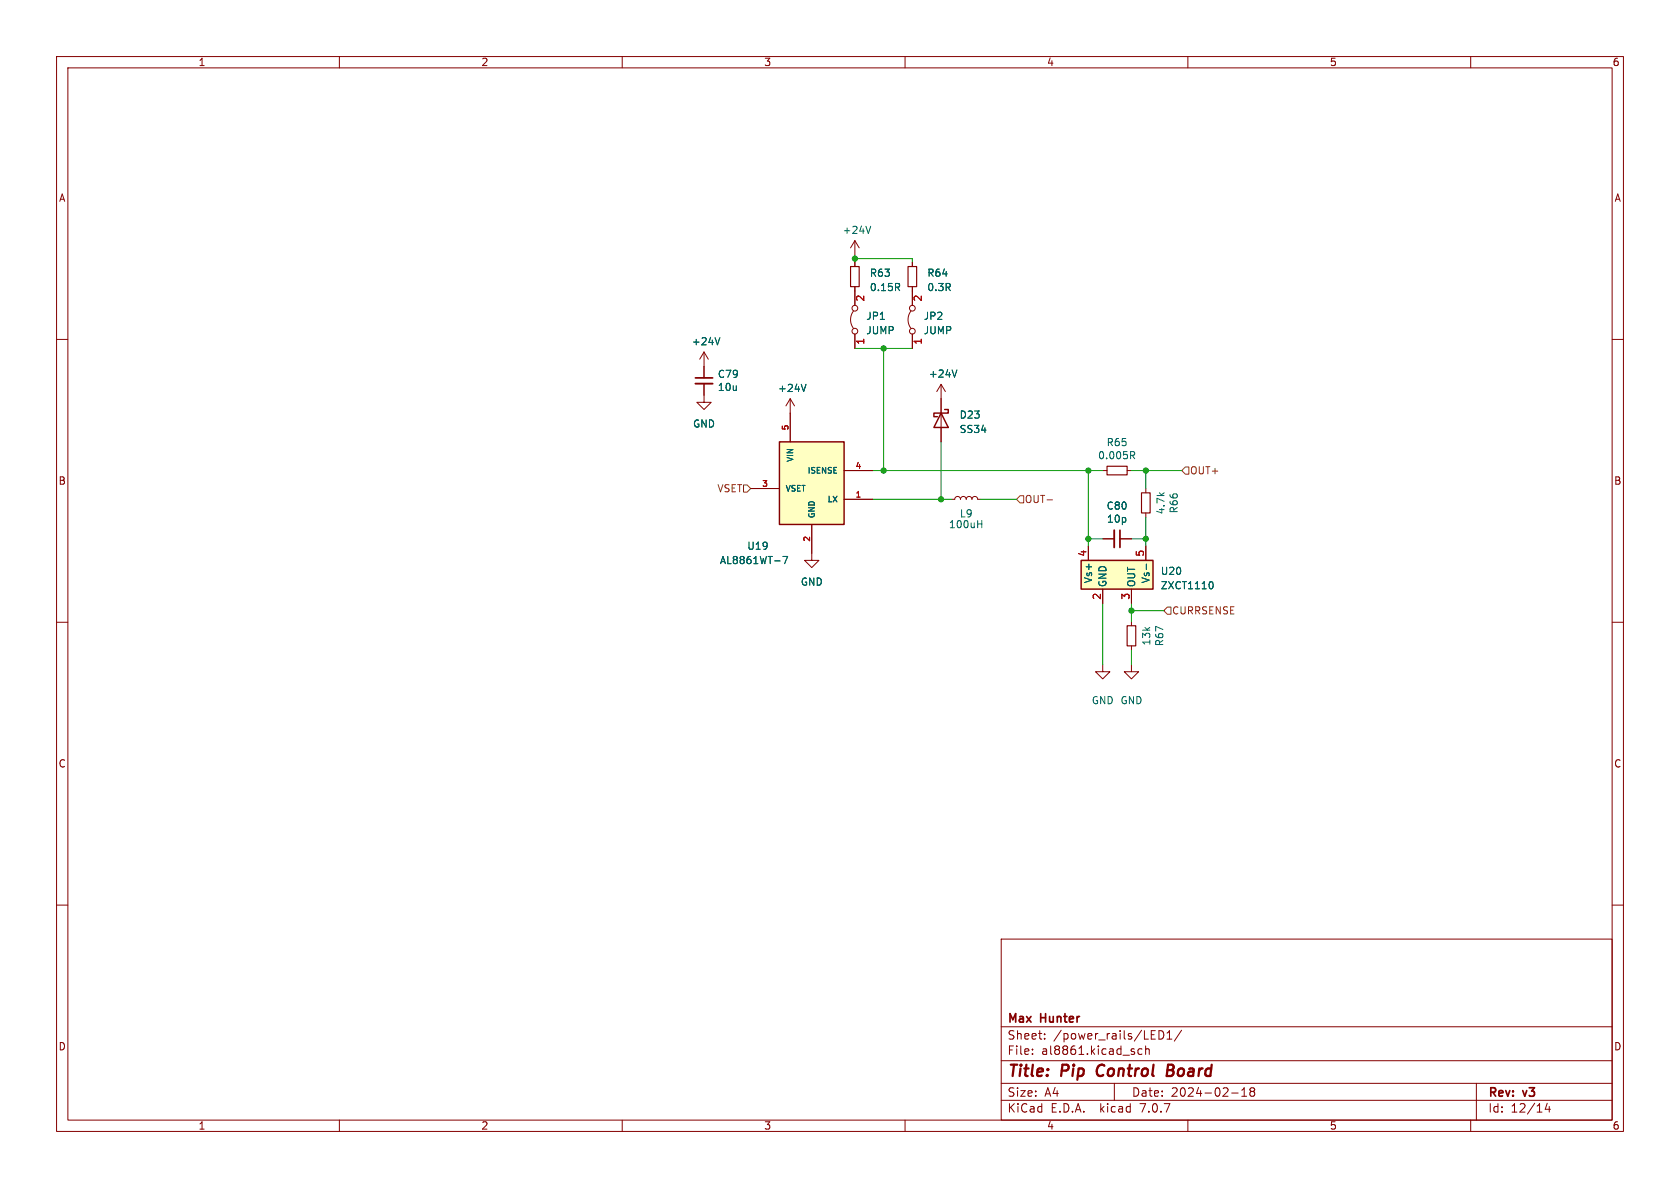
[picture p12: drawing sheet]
<svg xmlns="http://www.w3.org/2000/svg" width="297mm" height="210mm" viewBox="0 0 297 210" stroke-linecap="round" stroke-linejoin="round" font-family="sans-serif">
<g fill="none" stroke="#840000" stroke-width=".18">
<path d="M10 10h277v190h-277zM12 12h273v186h-273zM60 10v2M110 10v2M160 10v2M210 10v2M260 10v2M10 60h2M150.9 55a2.54 2.54 0 0 0 0 3M151.1 42.5l-.7 1.3M151.1 42.5v2.6M151.1 46.4v.7"/>
<path d="M151.1 50.7v3.3M151.1 59.1v2.5M151.1 42.5l.8 1.3M161 55a2.54 2.54 0 0 0 0 3M161.3 46.4v.7M161.3 50.7v3.3M161.3 59.1v2.5M285 60h2M124.5 67.8v3.3h1.2l-1.2 1.3-1.3-1.3h1.3M124.5 62.2v4.6M124.5 62.2l-.8 1.3M124.5 62.2l.7 1.3"/>
<path d="M139.7 70.5l-.8 1.3M139.7 70.5v7.6M139.7 70.5l.8 1.3M166.4 67.9v10.2M166.4 67.9l-.8 1.3M166.4 67.9l.7 1.3M132.7 86.4h5.1M143.5 92.7v6.4h1.3l-1.3 1.2-1.3-1.2h1.3M149.2 88.3h5.1M149.2 83.2h5.1M168.3 88.3h.5l.1-.4 .4-.1 .4 .1 .1 .4 .2-.4 .3-.1 .4 .1 .1 .4 .2-.4 .3-.1 .4 .1 .1 .4 .2-.4 .4-.1 .3 .1 .1 .4h.6M192.4 96.5v2.6"/>
<path d="M194.9 83.2h.8M194.9 95.3h2.1M198 95.3h2M199.3 83.2h.7M202.6 86.4v.7M202.6 90.7v.7M202.6 96.5v2.6M10 110h2M194.9 117.5v1.2h1.3l-1.3 1.3-1.2-1.3h1.2M194.9 104.1v2.6M200 117.5v1.2h1.3l-1.3 1.3-1.2-1.3h1.2M200 104.1v2.6"/>
<path d="M200 109.9v.7M200 114.2v.7M285 110h2M10 160h2M285 160h2M177 166h108v32h-108zM60 198v2M110 198v2M160 198v2M177 194.5h108M177 191.5h108M177 187.5h108"/>
<path d="M177 181.5h108M182.5 186.3v.1M182.5 185.5v.1M184.7 183.6v.1M184.7 182.8v.1M197 191.5v3M201.9 185.5l-.4-.1-.3 .3v.4l.1 .2h.6M202.5 185.5l.2-.1 .4 .1 .1 .9M202.5 184.9v1.5M204.9 182.2a.76 .76 0 0 1 .9 .7 .76 .76 0 0 1-.9 .8zM206.3 183.7h.9M206.3 182.6l.4-.4v1.5"/>
<path d="M208.9 182.1l-1.3 2M210 198v2M217.7 193.2h1.2M219.5 193.8h.9M219.5 192.7l.5-.4v1.5M221.2 192.9l-.2 .3v.3l.2 .3 .5-.1 .1-.2-.1-.4-.2-.2M221.2 192.9l-.2-.2 .2-.4 .5 .1 .1 .2-.3 .3M221.2 192.9h.3M260 198v2M261 191.5v6.5M273.5 195l-.3 1.1h.9M273.9 195.6v1"/>
<circle cx="151.1" cy="58.5" r=".51"/>
<circle cx="151.1" cy="54.5" r=".51"/>
<circle cx="161.3" cy="58.5" r=".51"/>
<circle cx="161.3" cy="54.5" r=".51"/>
</g>
<path d="M194.2 188.5a1.27 1.27 0 0 0 0 1.6M206.4 189.2h.7M207.1 189.2l.2 .1M207.2 188.2h-.7l-.2 2 .9-.1M207.3 189.1l-.2 .1" fill="none" stroke="#840000" stroke-width=".4"/>
<g fill="none" stroke="#006464" stroke-width=".18">
<path d="M127.3 59.7l-.5 1.3M153.9 40l-.4 1.3M158.6 50.8l.4 .6M158.9 50.2l.1 .2-.1 .3M142.5 67.9l-.4 1.3M169.2 65.4l-.5 1.3M199.9 79.8h.5l.2 .3-.1 .3-.6 .1M138.4 98.4h.8l-.5 1.2M172.8 92.6h.8M173.6 92v1.3M200.2 80.5l.4 .6M202.7 99.7v1"/>
<path d="M214.2 102.8a.79 .79 0 0 1 0 1.3"/>
</g>
<path d="M122.9 67.8h3.1M197 93.7v3.1" fill="none" stroke="#840000" stroke-width=".33"/>
<path d="M122.9 66.8h3.1M198 93.7v3.1" fill="none" stroke="#840000" stroke-width=".3"/>
<path d="M150.4 47.1h1.5v3.6h-1.5zM160.5 47.1h1.6v3.6h-1.6zM195.7 82.4h3.6v1.5h-3.6zM201.8 87.1h1.5v3.6h-1.5zM199.3 110.6h1.5v3.6h-1.5z" fill="none" stroke="#840000" stroke-width=".2"/>
<g fill="#ffffc2" stroke="#ffffc2" stroke-width=".18">
<path d="M137.8 78.1h11.4v14.6h-11.4z"/>
<path d="M191.1 99.1h12.7v5h-12.7z"/>
</g>
<path d="M137.8 78.1h11.4v14.6h-11.4zM166.4 73l1.2 2.6h-2.5zM167 72.4h.6v.6h-2.5v.7h.6M191.1 99.1h12.7v5h-12.7z" fill="none" stroke="#840000" stroke-width=".25"/>
<path d="M131.4 85.7h.7l.6 .7-.6 .6h-.7zM180.3 87.6h.7v1.3h-.7l-.6-.6zM185.1 88.4h1M209.5 82.6h.7v1.2h-.7l-.6-.6zM206.4 107.3h.6v1.3h-.6l-.7-.6z" fill="none" stroke="#725600" stroke-width=".18"/>
<g fill="none" stroke="#009600" stroke-width=".18">
<path d="M151.1 45.7h10.2v.7M151.1 45.1v1.3M151.1 61.6h10.2M156.2 61.6v21.6M166.4 78.1v10.2M154.3 83.2h40.6M154.3 88.3h14M173.4 88.3h6.3M192.4 95.3h2.5M192.4 83.2v13.3M200 83.2h8.9M200 95.3h2.6"/>
<path d="M202.6 83.2v3.2M202.6 91.4v5.1M194.9 106.7v10.8M200 106.7v3.2M200 114.9v2.6M200 108h5.7"/>
</g>
<g fill="#009600" stroke="#009600" stroke-width=".18">
<circle cx="202.6" cy="83.2" r=".46"/>
<circle cx="202.6" cy="95.3" r=".46"/>
<circle cx="192.4" cy="95.3" r=".46"/>
<circle cx="192.4" cy="83.2" r=".46"/>
<circle cx="200" cy="108" r=".46"/>
<circle cx="156.2" cy="61.6" r=".46"/>
<circle cx="151.1" cy="45.7" r=".46"/>
<circle cx="166.4" cy="88.3" r=".46"/>
<circle cx="156.2" cy="83.2" r=".46"/>
</g>
<g font-size="2.8" fill="#840000">
<text x="178" y="190.9">Title:</text>
<text x="187.7" y="190.9">Pip</text>
<text x="194.7" y="190.9">Control</text>
<text x="207.9" y="190.9">Board</text>
</g>
<g font-size="2.1" fill="#840000">
<text x="178" y="184">Sheet:</text>
<text x="178" y="181.2">Max</text>
<text x="184" y="181.2">Hunter</text>
<text x="186.2" y="184">/power_rails/LED1/</text>
<text x="178" y="186.7">File:</text>
<text x="184.1" y="186.7">al8861.kicad_sch</text>
<text x="178" y="196.9">KiCad</text>
<text x="178" y="194.1">Size:</text>
<text x="184.7" y="194.1">A4</text>
<text x="185.7" y="196.9">E.D.A.</text>
<text x="194.6" y="196.9">kicad</text>
<text x="200" y="194.1">Date:</text>
<text x="201.8" y="196.9">7.0.7</text>
<text x="207" y="194.1">2024-02-18</text>
<text x="263" y="194.3">Rev:</text>
<text x="263" y="196.9">Id:</text>
<text x="267.1" y="196.9">12/14</text>
<text x="269.4" y="194.3">v3</text>
</g>
<g font-size="1.8" fill="#840000">
<text x="35" y="11.9">1</text>
<text x="85" y="11.9">2</text>
<text x="135" y="11.9">3</text>
<text x="185" y="11.9">4</text>
<text x="235" y="11.9">5</text>
<text x="285" y="11.9">6</text>
<text x="10.3" y="35.9">A</text>
<text x="285.3" y="35.9">A</text>
<text x="10.3" y="85.9">B</text>
<text x="285.3" y="85.9">B</text>
<text x="10.3" y="135.9">C</text>
<text x="285.3" y="135.9">C</text>
<text x="10.3" y="185.9">D</text>
<text x="285.3" y="185.9">D</text>
<text x="35" y="199.9">1</text>
<text x="85" y="199.9">2</text>
<text x="135" y="199.9">3</text>
<text x="185" y="199.9">4</text>
<text x="235" y="199.9">5</text>
<text x="285" y="199.9">6</text>
</g>
<g font-size="1.8" fill="#006464">
<text x="148.9" y="41.6">+24V</text>
<text x="153.7" y="51.7">0.15R</text>
<text x="153.7" y="49.1">R63</text>
<text x="163.8" y="49.1">R64</text>
<text x="163.8" y="51.7">0.3R</text>
<text x="153" y="56.7">JP1</text>
<text x="153" y="59.3">JUMP</text>
<text x="163.2" y="56.7">JP2</text>
<text x="163.2" y="59.3">JUMP</text>
<text x="122.2" y="61.2">+24V</text>
<text x="126.8" y="67">C79</text>
<text x="126.8" y="69.3">10u</text>
<text x="137.4" y="69.5">+24V</text>
<text x="164.1" y="67">+24V</text>
<text x="122.4" y="75.8">GND</text>
<text x="169.6" y="74.2">D23</text>
<text x="169.6" y="76.7">SS34</text>
<text x="194" y="81.4">0.005R</text>
<text x="195.5" y="79.1">R65</text>
<text x="167.7" y="93.6">100uH</text>
<text x="169.6" y="91.7">L9</text>
<text x="195.5" y="90.3">C80</text>
<text x="195.6" y="92.6">10p</text>
<text x="206.1" y="91" transform="rotate(-90 206.1 91)">4.7k</text>
<text x="208.4" y="90.8" transform="rotate(-90 208.4 90.8)">R66</text>
<text x="127.2" y="99.9">AL8861WT-7</text>
<text x="132" y="97.4">U19</text>
<text x="205.1" y="101.8">U20</text>
<text x="141.5" y="103.7">GND</text>
<text x="193.3" y="103.2" transform="rotate(-90 193.3 103.2)">Vs+</text>
<text x="195.8" y="103.9" transform="rotate(-90 195.8 103.9)">GND</text>
<text x="200.9" y="103.9" transform="rotate(-90 200.9 103.9)">OUT</text>
<text x="203.4" y="103.2" transform="rotate(-90 203.4 103.2)">Vs-</text>
<text x="205.1" y="104.4">ZXCT1110</text>
<text x="203.6" y="114.2" transform="rotate(-90 203.6 114.2)">13k</text>
<text x="205.9" y="114.3" transform="rotate(-90 205.9 114.3)">R67</text>
<text x="192.9" y="124.7">GND GND</text>
</g>
<g font-size="1.8" fill="#a90000">
<text x="153.1" y="53.4" transform="rotate(-90 153.1 53.4)">2</text>
<text x="163.3" y="53.4" transform="rotate(-90 163.3 53.4)">2</text>
<text x="153.1" y="61" transform="rotate(-90 153.1 61)">1</text>
<text x="163.3" y="61" transform="rotate(-90 163.3 61)">1</text>
<text x="192.2" y="98.5" transform="rotate(-90 192.2 98.5)">4</text>
<text x="202.3" y="98.5" transform="rotate(-90 202.3 98.5)">5</text>
<text x="194.7" y="106.1" transform="rotate(-90 194.7 106.1)">2</text>
<text x="199.8" y="106.1" transform="rotate(-90 199.8 106.1)">3</text>
</g>
<g font-size="1.8" fill="#725600">
<text x="126.7" y="87.2">VSET</text>
<text x="181.1" y="89.1">OUT-</text>
<text x="210.3" y="84">OUT+</text>
<text x="207.1" y="108.8">CURRSENSE</text>
</g>
<g font-size="1.4" fill="#a90000">
<text x="139.4" y="76.2" transform="rotate(-90 139.4 76.2)">5</text>
<text x="151.2" y="82.9">4</text>
<text x="134.6" y="86.1">3</text>
<text x="151.2" y="88">1</text>
<text x="143.3" y="95.9" transform="rotate(-90 143.3 95.9)">2</text>
</g>
<g font-size="1.4" fill="#006464">
<text x="140.4" y="81.8" transform="rotate(-90 140.4 81.8)">VIN</text>
<text x="142.6" y="83.9">ISENSE</text>
<text x="138.8" y="87.1">VSET</text>
<text x="146.2" y="89">LX</text>
<text x="144.2" y="91.7" transform="rotate(-90 144.2 91.7)">GND</text>
</g>
</svg>
